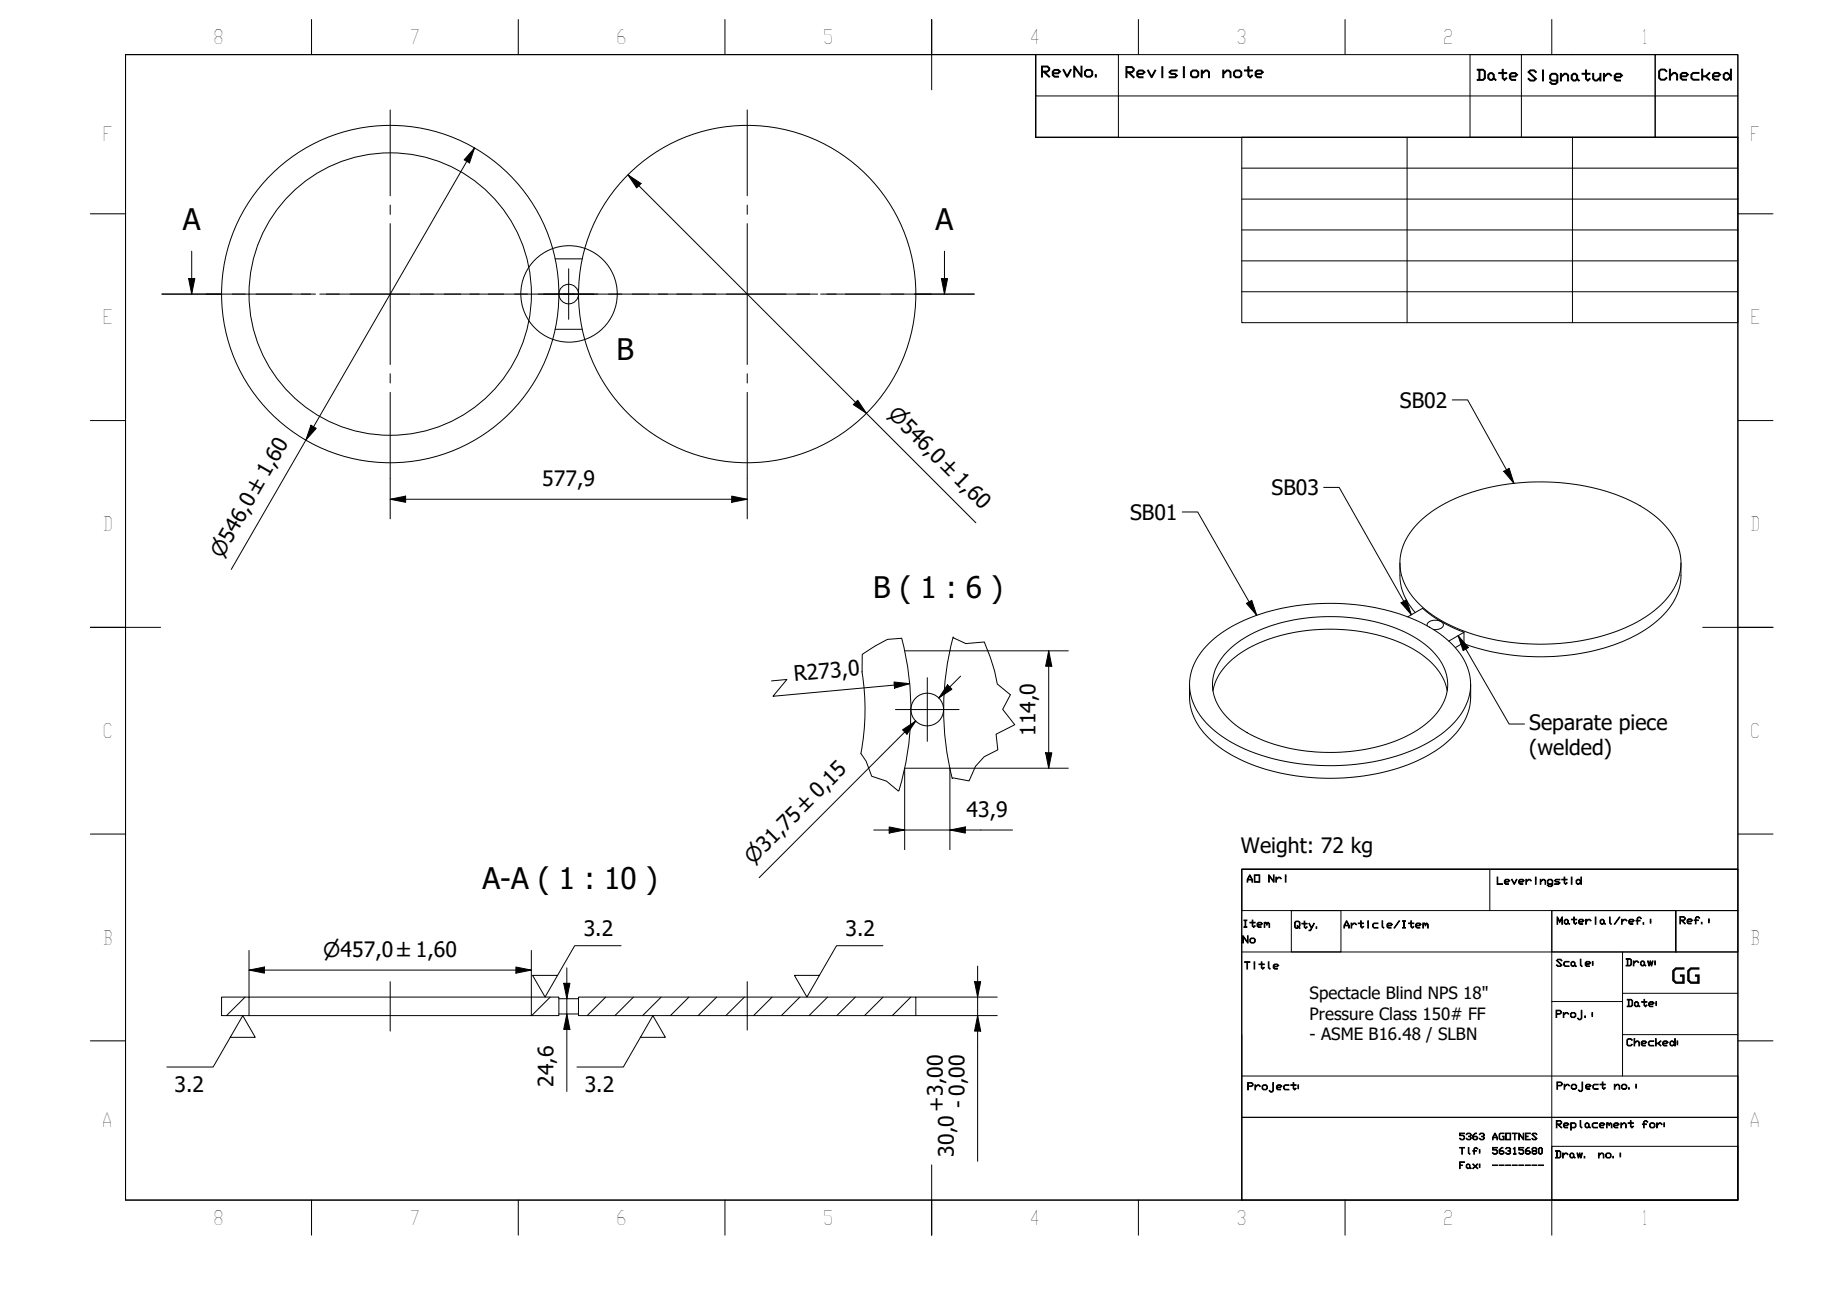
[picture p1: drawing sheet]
<svg xmlns="http://www.w3.org/2000/svg" width="297mm" height="210mm" viewBox="0 0 297 210" stroke-linecap="round" stroke-linejoin="round" font-family="sans-serif">
<!-- layer: Hatch (ISO) -->
<g fill="none" stroke="#000" stroke-width=".16">
<path d="M39.7 161.4l-3 3M89.1 161.4l-3 3M98 161.4l-3 3M102.5 161.4l-3 3M107 161.4l-3 3M111.5 161.4l-3 3M116 161.4l-3 3M120.5 161.4l-3 3M125 161.4l-3 3M129.5 161.4l-3 3M134 161.4l-3 3M138.5 161.4l-3 3"/>
<path d="M142.9 161.4l-3 3M147.4 161.4l-3 3"/>
</g>
<!-- layer: Visible (ISO) -->
<g fill="none" stroke="#000" stroke-width=".16">
<path d="M89.9 53.3h4.4M89.9 41.9h4.4M226.6 91.1v2.1a9 9 0 0 0 2.5 5.9M227.9 99.8l2.4-1.4a21.4 21.4 0 0 0 6.7 3.9M229.7 84.5a24.9 24.9 0 0 1 13.4-6 35.9 35.9 0 0 1 21.7 3 13.6 13.6 0 0 1 7 7.3 8.8 8.8 0 0 1-3 9.2 25.9 25.9 0 0 1-14.4 5.9 35.2 35.2 0 0 1-20.8-3.3 13.2 13.2 0 0 1-6.7-7.4 8.8 8.8 0 0 1 2.8-8.7zM272.1 91.1v2.1a10.1 10.1 0 0 1-4.5 7.8 29.8 29.8 0 0 1-16.9 5.3 36.5 36.5 0 0 1-13.9-2.2M139.5 108.7a38.1 38.1 0 0 1-.1 13.2M146 103.3a45.5 45.5 0 0 1-.5 24.7M146.4 105.3h7.4M154.3 103.1a45.5 45.5 0 0 0-.2 22.9M192.6 110.8v2a9.9 9.9 0 0 0 4 7.5 28.3 28.3 0 0 0 15.7 5.5 34.4 34.4 0 0 0 18.9-3.6 13 13 0 0 0 6.6-7.4l.2-1.5 .1-2.5M195.7 104.2a24.9 24.9 0 0 1 13.3-6 35.7 35.7 0 0 1 21.8 2.9 13.5 13.5 0 0 1 6.9 7.4 8.6 8.6 0 0 1-2.5 8.7 24.3 24.3 0 0 1-13.2 6.1 36 36 0 0 1-21.8-2.7 14 14 0 0 1-7.2-7.3 8.6 8.6 0 0 1 2.7-9.1z"/>
<path d="M196.3 111.8a10 10 0 0 1 5.2-6.5 29.3 29.3 0 0 1 19.7-2.9 20.3 20.3 0 0 1 10.7 5.1 8.1 8.1 0 0 1 2.4 4.3M198.6 105.5a21 21 0 0 1 12.3-5.4 29.2 29.2 0 0 1 18.1 3.1 9.9 9.9 0 0 1 5.3 7 8 8 0 0 1-3.4 6.9 24.6 24.6 0 0 1-14.7 4.7 27 27 0 0 1-15.4-3.9 9 9 0 0 1-4.5-7.2 7.7 7.7 0 0 1 2.3-5.2zM231 101.3a.96 .96 0 0 1 1.3-.9 1.02 1.02 0 0 1 1.3 .9 1.56 1.56 0 0 1-1.6 .6M234.5 103.8l2.5-1.5v1.7l-1.4 .8M146.4 124.3h7.4M35.9 161.4h4.4v3h-4.4zM40.3 164.4h45.7M40.3 161.4h45.7M86 161.4h4.5v3h-4.5zM90.5 164.1h3.1M90.5 161.6h3.1M93.7 161.4h54.6v3h-54.6z"/>
<circle cx="63.2" cy="47.6" r="27.3"/>
<circle cx="63.2" cy="47.6" r="22.9"/>
<circle cx="92.1" cy="47.6" r="1.58"/>
<circle cx="120.9" cy="47.6" r="27.3"/>
<circle cx="150.1" cy="114.8" r="2.64"/>
</g>
<!-- layer: Break Line (ISO) -->
<path d="M146 103.3l-2.4 .2-2 1.1-2 1.3-.1 2.8M154.3 103.1l2 1.1 3-.3 1 2.4 .7 2.3 .4 2.1 2.2 1.7-1.3 2.4 2 2.5-3.1 1.5 .3 2.6-2.2 1.1-1.4 1.5-1 2.4-2.7-.5-.1 .1M139.4 121.9l.8 1.3 .9 2.4 2.4 .8 1.9 1.6h.1" fill="none" stroke="#000" stroke-width=".16"/>
<!-- layer: Section Line (ISO) -->
<g fill="none" stroke="#000" stroke-width=".16">
<path d="M26.2 47.6h9.6M30.5 45.1h1l-.5 2.5zM31 40.7v6.9M37.6 47.6h2.1M41.4 47.6h9.7M52.8 47.6h2.1M56.7 47.6h9.6M68.1 47.6h2.1M71.9 47.6h9.6M83.3 47.6h2.1M87.1 47.6h9.7M98.5 47.6h2.1"/>
<path d="M102.4 47.6h9.6M113.8 47.6h2.1M117.6 47.6h9.6M129 47.6h2.1M132.8 47.6h9.7M144.2 47.6h2.1M148.1 47.6h9.6M152.4 45.1h1l-.5 2.5zM152.9 40.7v6.9"/>
</g>
<path d="M30.5 45.1h1l-.5 2.5zM152.4 45.1h1l-.5 2.5z" fill="#000"/>
<!-- layer: Detail Boundary (ISO) -->
<path d="M99.9 47.6a7.8 7.8 0 0 0-11.4-7 7.8 7.8 0 0 0-.9 13.4 7.8 7.8 0 0 0 12.2-5.4l.1-1" fill="none" stroke="#000" stroke-width=".16"/>
<!-- layer: BOXES -->
<g fill="none" stroke="#000" stroke-width=".16">
<path d="M167.7 8.8v6.7h113.6M167.7 15.5v6.7h113.6M167.7 8.8h13.3v13.4h-13.3zM238 8.8h29.9v13.4h-29.9zM246.3 8.8v13.4M267.9 8.8h13.4v13.4h-13.4zM201 140.7h80.3h-80.3v6.7h80.3v-6.7v53.5h-80.3zM201 154.1h80.3M209 147.4h8.1v6.7h-8.1zM241.2 140.7v6.7M251.2 147.4h20.1v6.7v-6.7h10v6.7h-30.1zM251.2 147.4v46.8v-8.7h30.1v8.7"/>
<path d="M262.6 154.1v8h-11.4M201 174.1h80.3v6.7h-80.3v13.4M201 167.4v13.4h80.3v13.4M262.6 162.1v12M262.6 160.8h18.7M262.6 167.4h18.7M201 194.2h80.3"/>
</g>
<!-- layer: BORDER -->
<g fill="none" stroke="#000" stroke-width=".16">
<path d="M20.3 8.8h261v185.4h-261zM50.4 3.2v5.6M83.9 3.2v5.6M117.3 3.2v5.6M150.8 3.1v11.4M184.3 3.2v5.6M217.7 3.2v5.6M251.2 3.2v5.6M14.6 34.6h5.7M281.3 34.6h5.7M14.6 68.1h5.7M281.3 68.1h5.7"/>
<path d="M14.6 101.5h11.4M275.6 101.5h11.4M14.6 135h5.7M281.3 135h5.7M14.6 168.4h5.7M281.3 168.4h5.7M50.4 194.2v5.7M83.9 194.2v5.7M117.3 194.2v5.7M150.8 188.5v11.4M184.3 194.2v5.7M217.7 194.2v5.7"/>
<path d="M251.2 194.2v5.7"/>
</g>
<!-- layer: 0 -->
<path d="M20.3 8.8h147.4v13.4h113.6v118.5h-80.3v53.5h-180.7zM201 22.2h80.3v30h-80.3zM201 27.2h80.3M201 32.2h80.3M201 37.2h80.3M227.8 22.2v30M254.5 22.2v30M201 42.2h80.3M201 47.2h80.3" fill="none" stroke="#000" stroke-width=".16"/>
<!-- layer: Center Mark (ISO) -->
<g fill="none" stroke="#000" stroke-width=".16">
<path d="M63.2 17.8v13.9M121 17.8v13.9M63.2 33.2v1.5M63.2 36.2v22.8M121 33.2v1.5M121 36.2v22.8M33.4 47.6h13.9M48.8 47.6h1.5M51.8 47.6h22.8M76.1 47.6h1.5M79.1 47.6h26M88 47.6h8.1"/>
<path d="M92.1 43.5v8.2M106.6 47.6h1.5M109.5 47.6h22.9M133.8 47.6h1.6M136.9 47.6h13.8M63.2 60.5v1.5M63.2 63.5v13.9M121 60.5v1.5M121 63.5v13.9M144.9 114.8h10.3M150.1 109.7v10.3"/>
</g>
<!-- layer: Dimension (ISO) -->
<g fill="none" stroke="#000" stroke-width=".16">
<path d="M76.8 24l-.8 2.4-.9-.5zM76.8 24l-39.4 68.2M101.7 28.3l2.1 1.4-.7 .7zM101.7 28.3l56.3 56.3M50.3 68.8l.9 .5-1.7 1.9zM63.2 77.4v6.6M121 77.4v6.6M138.1 65.5l.7-.7 1.5 2.1zM63.2 80.8l2.5-.5v1zM63.2 80.8h57.8M118.4 80.3l2.6 .5-2.6 .5zM124.9 110.2l2.5-.2-2.3 2.7 22.1-2.1"/>
<path d="M144.7 110.4l2.5 .2-2.4 .8zM146.1 118.1l2.1-1.4-1.4 2.1zM146.5 118.5l1.7-1.8-25.3 25.3M153.4 110.8l.7 .7-2.1 1.5zM153.8 105.3h19.1M155.5 109.4l-3.5 3.6M169.8 105.3l.5 2.5h-1zM169.8 105.3v19M141.4 134.3h22.5M143.9 133.8l2.5 .5-2.5 .5zM146.4 124.3v13.2M153.8 134.3l2.5-.5v1z"/>
<path d="M169.3 121.8h1l-.5 2.5zM172.9 124.3h-19.1v13.2M40.3 157l2.5-.5v1zM40.3 157h45.7M40.3 153.8v7.6M83.5 156.5l2.5 .5-2.5 .5zM86 153.8v7.6M91.2 159.1h1.1l-.5 2.5zM91.8 156.6v20M157.8 158.9h.9l-.4 2.5zM158.3 156.4v31.5M91.8 164.1l.5 2.5h-1.1z"/>
<path d="M148.3 161.4h13.1M148.3 164.4h13.1M158.3 164.4l.4 2.5h-.9z"/>
</g>
<g fill="#000">
<path d="M76.8 24l-.8 2.4-.9-.5zM101.7 28.3l2.1 1.4-.7 .7zM50.3 68.8l.9 .5-1.7 1.9zM138.1 65.5l.7-.7 1.5 2.1zM63.2 80.8l2.5-.5v1zM118.4 80.3l2.6 .5-2.6 .5zM144.7 110.4l2.5 .2-2.4 .8zM146.1 118.1l2.1-1.4-1.4 2.1zM153.4 110.8l.7 .7-2.1 1.5zM169.8 105.3l.5 2.5h-1zM143.9 133.8l2.5 .5-2.5 .5zM153.8 134.3l2.5-.5v1z"/>
<path d="M169.3 121.8h1l-.5 2.5zM40.3 157l2.5-.5v1zM83.5 156.5l2.5 .5-2.5 .5zM91.2 159.1h1.1l-.5 2.5zM157.8 158.9h.9l-.4 2.5zM91.8 164.1l.5 2.5h-1.1zM158.3 164.4l.4 2.5h-.9z"/>
</g>
<!-- layer: Centerline (ISO) -->
<path d="M63.2 158.9v8M121 158.9v7.8" fill="none" stroke="#000" stroke-width=".16"/>
<!-- layer: Symbol (ISO) -->
<path d="M214.3 78.9h2.5l11.7 20.6M235.1 64.7h2.5l7.5 13.5M243.4 76.3l.9-.5 .8 2.4zM191.4 82.9h2.5l9.5 16.7M201.8 97.7l.8-.5 .8 2.4zM226.8 97.6l.9-.5 .8 2.4zM236 102.9l1.7 1.9-.9 .5zM236 102.9l8.3 14.3h2.5M100.5 153h-7.5l-4.8 8.4-2-3.5h4.1M142.9 153h-7.5l-4.8 8.4-2-3.5h4M37.3 167.9h4l-2-3.5-4.8 8.3h-7.5M103.7 167.9h4l-2-3.5-4.8 8.3h-7.5" fill="none" stroke="#000" stroke-width=".16"/>
<path d="M243.4 76.3l.9-.5 .8 2.4zM201.8 97.7l.8-.5 .8 2.4zM226.8 97.6l.9-.5 .8 2.4zM236 102.9l1.7 1.9-.9 .5z" fill="#000"/>
<g font-size="4.8">
<text x="29.6" y="37.2">A</text>
<text x="151.4" y="37.2">A</text>
<text x="99.8" y="58.3">B</text>
<text x="141.3" y="96.7">B ( 1 : 6 )</text>
<text x="78.1" y="143.8">A-A ( 1 : 10 )</text>
</g>
<g font-size="3.4">
<text x="226.6" y="66">SB02</text>
<text x="87.8" y="78.6">577,9</text>
<text x="205.8" y="80.1">SB03</text>
<text x="182.9" y="84.1">SB01</text>
<text x="128.6" y="110.2" transform="rotate(-5 128.6 110.2)">R273,0</text>
<text x="167.6" y="119.1" transform="rotate(-90 167.6 119.1)">114,0</text>
<text x="247.5" y="118.1">Separate piece</text>
<text x="247.5" y="122.2">(welded)</text>
<text x="156.5" y="132.2">43,9</text>
<text x="200.9" y="138">Weight: 72 kg</text>
<text x="94.5" y="151.6">3.2</text>
<text x="136.9" y="151.6">3.2</text>
<text x="270.5" y="159.1">GG</text>
<text x="28.3" y="176.7">3.2</text>
<text x="89.6" y="175.9" transform="rotate(-90 89.6 175.9)">24,6</text>
<text x="94.6" y="176.7">3.2</text>
<text x="152.7" y="179.9" transform="rotate(-90 152.7 179.9)">+3,00</text>
<text x="156.2" y="179.3" transform="rotate(-90 156.2 179.3)">- 0,00</text>
<text x="154.4" y="187.2" transform="rotate(-90 154.4 187.2)">30,0</text>
</g>
<g font-size="3.3">
<text x="143.6" y="67.2" transform="rotate(45 143.6 67.2)">⌀546,0 ±1,60</text>
<text x="36" y="90.4" transform="rotate(-60 36 90.4)">⌀546,0 ±1,60</text>
<text x="121.9" y="140" transform="rotate(-45 121.9 140)">⌀31,75 ±0,15</text>
<text x="52.3" y="154.8">⌀457,0 ±1,60</text>
</g>
<g font-size="3.2">
<text x="34.5" y="7.1">8</text>
<text x="66.3" y="7.1">7</text>
<text x="99.7" y="7.1">6</text>
<text x="133.2" y="7.1">5</text>
<text x="166.6" y="7.2">4</text>
<text x="200.1" y="7.1">3</text>
<text x="233.6" y="7.1">2</text>
<text x="265.6" y="7.1">1</text>
<text x="16.6" y="22.9">F</text>
<text x="283.3" y="22.9">F</text>
<text x="16.6" y="52.5">E</text>
<text x="283.3" y="52.5">E</text>
<text x="16.6" y="85.9">D</text>
<text x="283.3" y="85.9">D</text>
<text x="16.6" y="119.4">C</text>
<text x="283.3" y="119.4">C</text>
<text x="16.6" y="152.9">B</text>
<text x="283.3" y="152.9">B</text>
<text x="16.5" y="182.4">A</text>
<text x="283.2" y="182.4">A</text>
<text x="34.5" y="198.2">8</text>
<text x="66.3" y="198.2">7</text>
<text x="99.7" y="198.2">6</text>
<text x="133.2" y="198.2">5</text>
<text x="166.6" y="198.3">4</text>
<text x="200.1" y="198.2">3</text>
<text x="233.6" y="198.2">2</text>
<text x="265.6" y="198.2">1</text>
</g>
<g font-size="2.7">
<text x="212" y="161.7">Spectacle Blind NPS 18&quot;</text>
<text x="212" y="165">Pressure Class 150# FF</text>
<text x="212" y="168.3">- ASME B16.48 / SLBN</text>
</g>
<g font-size="2.4">
<text x="168.4" y="12.4">RevNo.</text>
<text x="182" y="12.5">Revision</text>
<text x="197.7" y="12.5">note</text>
<text x="238.9" y="13">Date</text>
<text x="247.1" y="13.1">Signature</text>
<text x="268.3" y="12.9">Checked</text>
</g>
<g font-size="1.6">
<text x="201.7" y="142.8">AO</text>
<text x="205.2" y="142.8">Nri</text>
<text x="242.2" y="143.1">Leveringstid</text>
<text x="251.9" y="149.6">Material/ref.:</text>
<text x="271.8" y="149.5">Ref.:</text>
<text x="201" y="150.1">Item</text>
<text x="201" y="152.6">No</text>
<text x="209.4" y="150.2">Qty.</text>
<text x="217.4" y="150.2">Article/Item</text>
<text x="201.3" y="156.8">Title</text>
<text x="251.8" y="156.4">Scale:</text>
<text x="263.1" y="156.3">Draw:</text>
<text x="251.7" y="164.7">Proj.:</text>
<text x="263.2" y="162.9">Date:</text>
<text x="263.2" y="169.3">Checked:</text>
<text x="201.8" y="176.4">Project:</text>
<text x="251.9" y="176.3">Project</text>
<text x="261.2" y="176.3">no.:</text>
<text x="251.8" y="182.5">Replacement</text>
<text x="265.7" y="182.5">for:</text>
<text x="251.6" y="187.4">Draw.</text>
<text x="258.6" y="187.4">no.:</text>
</g>
<g font-size="1.5">
<text x="236.1" y="184.4">5363 AGOTNES</text>
<text x="236.1" y="186.8">Tlf: 56315680</text>
<text x="236.1" y="189.1">Fax: --------</text>
</g>
</svg>
